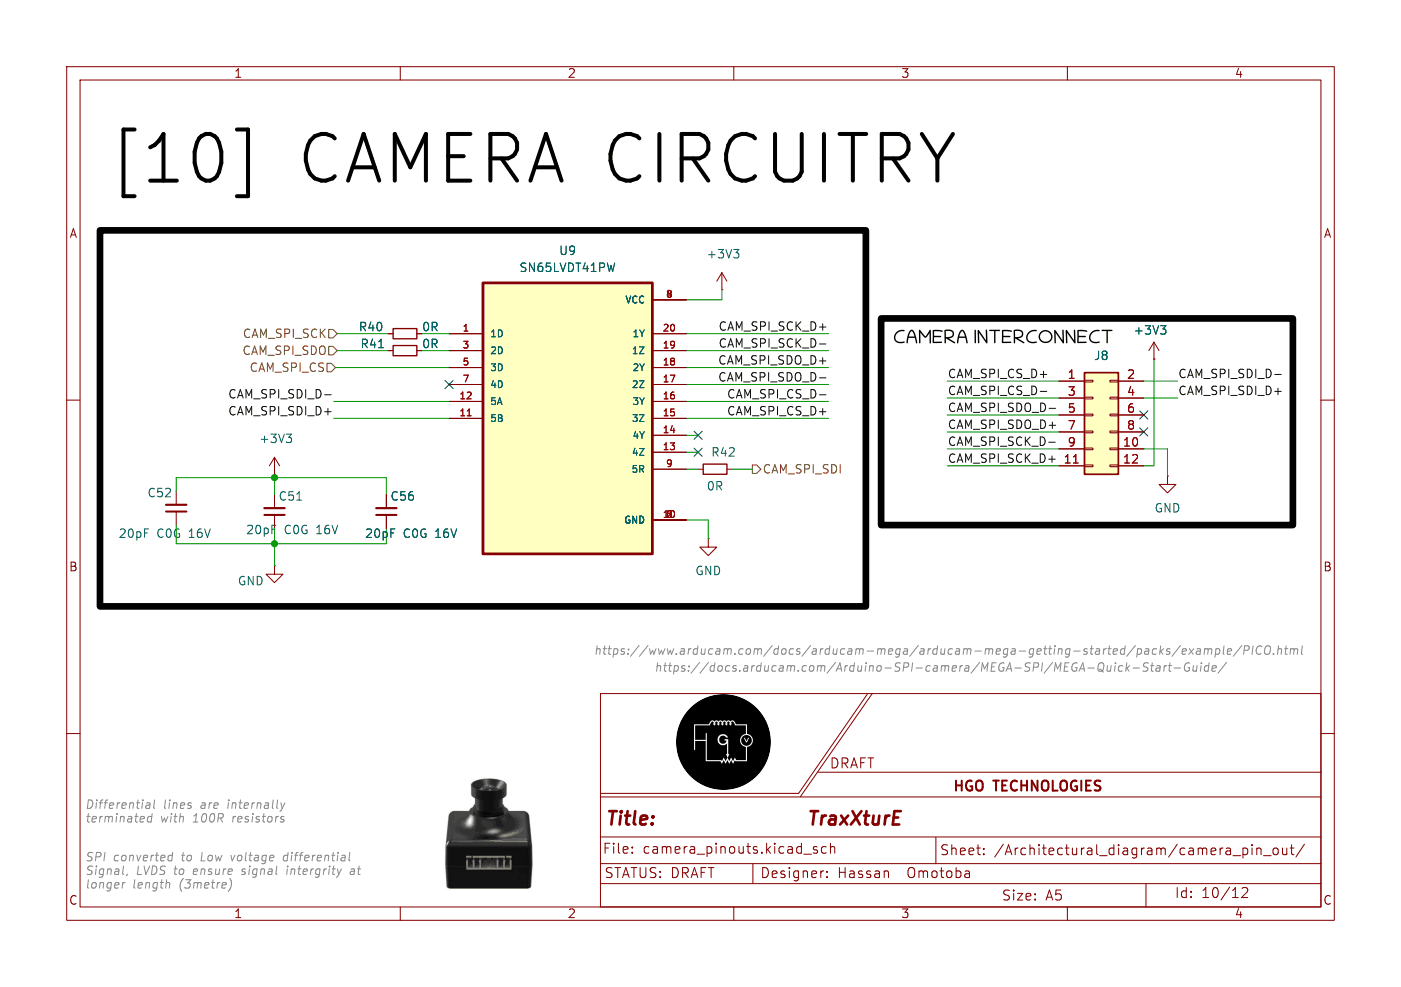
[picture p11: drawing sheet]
(kicad_sch
 (version 20231120)
 (generator "eeschema")
 (generator_version "8.0")
 (paper "A5")
 (title_block
  (title "              TraxXturE")
  (rev "0.0")
  (company "HGO TECHNOLOGIES")
  (comment 1 "1.0")
  (comment 2 "Hassan  Omotoba")
  (comment 3 "DRAFT"))
 (lib_symbols
  (symbol "Connector_Generic:Conn_02x06_Odd_Even"
   (pin_names
    (offset 1.016) hide) (exclude_from_sim no) (in_bom yes) (on_board yes)
   (property "Reference" "J" (at 1.27 7.62 0) (effects (font (size 1.27 1.27))))
   (property "Value" "Conn_02x06_Odd_Even" (at 1.27 -10.16 0) (effects (font (size 1.27 1.27))))
   (property "Footprint" "" (at 0 0 0) (effects (font (size 1.27 1.27)) (hide yes)))
   (property "Datasheet" "~" (at 0 0 0) (effects (font (size 1.27 1.27)) (hide yes)))
   (property "Description" "Generic connector, double row, 02x06, odd/even pin numbering scheme (row 1 odd numbers, row 2 even numbers), script generated (kicad-library-utils/schlib/autogen/connector/)" (at 0 0 0) (effects (font (size 1.27 1.27)) (hide yes)))
   (symbol "Conn_02x06_Odd_Even_1_1"
    (rectangle (start -1.27 -7.493) (end 0 -7.747) (stroke (width 0.1524) (type default)) (fill (type none)))
    (rectangle (start -1.27 -4.953) (end 0 -5.207) (stroke (width 0.1524) (type default)) (fill (type none)))
    (rectangle (start -1.27 -2.413) (end 0 -2.667) (stroke (width 0.1524) (type default)) (fill (type none)))
    (rectangle (start -1.27 0.127) (end 0 -0.127) (stroke (width 0.1524) (type default)) (fill (type none)))
    (rectangle (start -1.27 2.667) (end 0 2.413) (stroke (width 0.1524) (type default)) (fill (type none)))
    (rectangle (start -1.27 5.207) (end 0 4.953) (stroke (width 0.1524) (type default)) (fill (type none)))
    (rectangle (start -1.27 6.35) (end 3.81 -8.89) (stroke (width 0.254) (type default)) (fill (type background)))
    (rectangle (start 3.81 -7.493) (end 2.54 -7.747) (stroke (width 0.1524) (type default)) (fill (type none)))
    (rectangle (start 3.81 -4.953) (end 2.54 -5.207) (stroke (width 0.1524) (type default)) (fill (type none)))
    (rectangle (start 3.81 -2.413) (end 2.54 -2.667) (stroke (width 0.1524) (type default)) (fill (type none)))
    (rectangle (start 3.81 0.127) (end 2.54 -0.127) (stroke (width 0.1524) (type default)) (fill (type none)))
    (rectangle (start 3.81 2.667) (end 2.54 2.413) (stroke (width 0.1524) (type default)) (fill (type none)))
    (rectangle (start 3.81 5.207) (end 2.54 4.953) (stroke (width 0.1524) (type default)) (fill (type none)))
    (pin passive line (at -5.08 5.08 0) (length 3.81) (name "Pin_1" (effects (font (size 1.27 1.27)))) (number "1" (effects (font (size 1.27 1.27)))))
    (pin passive line (at 7.62 -5.08 180) (length 3.81) (name "Pin_10" (effects (font (size 1.27 1.27)))) (number "10" (effects (font (size 1.27 1.27)))))
    (pin passive line (at -5.08 -7.62 0) (length 3.81) (name "Pin_11" (effects (font (size 1.27 1.27)))) (number "11" (effects (font (size 1.27 1.27)))))
    (pin passive line (at 7.62 -7.62 180) (length 3.81) (name "Pin_12" (effects (font (size 1.27 1.27)))) (number "12" (effects (font (size 1.27 1.27)))))
    (pin passive line (at 7.62 5.08 180) (length 3.81) (name "Pin_2" (effects (font (size 1.27 1.27)))) (number "2" (effects (font (size 1.27 1.27)))))
    (pin passive line (at -5.08 2.54 0) (length 3.81) (name "Pin_3" (effects (font (size 1.27 1.27)))) (number "3" (effects (font (size 1.27 1.27)))))
    (pin passive line (at 7.62 2.54 180) (length 3.81) (name "Pin_4" (effects (font (size 1.27 1.27)))) (number "4" (effects (font (size 1.27 1.27)))))
    (pin passive line (at -5.08 0 0) (length 3.81) (name "Pin_5" (effects (font (size 1.27 1.27)))) (number "5" (effects (font (size 1.27 1.27)))))
    (pin passive line (at 7.62 0 180) (length 3.81) (name "Pin_6" (effects (font (size 1.27 1.27)))) (number "6" (effects (font (size 1.27 1.27)))))
    (pin passive line (at -5.08 -2.54 0) (length 3.81) (name "Pin_7" (effects (font (size 1.27 1.27)))) (number "7" (effects (font (size 1.27 1.27)))))
    (pin passive line (at 7.62 -2.54 180) (length 3.81) (name "Pin_8" (effects (font (size 1.27 1.27)))) (number "8" (effects (font (size 1.27 1.27)))))
    (pin passive line (at -5.08 -5.08 0) (length 3.81) (name "Pin_9" (effects (font (size 1.27 1.27)))) (number "9" (effects (font (size 1.27 1.27)))))))
  (symbol "Device:C_Small"
   (pin_numbers hide)
   (pin_names
    (offset 0.254) hide) (exclude_from_sim no) (in_bom yes) (on_board yes)
   (property "Reference" "C" (at 0.254 1.778 0) (effects (font (size 1.27 1.27)) (justify left)))
   (property "Value" "C_Small" (at 0.254 -2.032 0) (effects (font (size 1.27 1.27)) (justify left)))
   (property "Footprint" "" (at 0 0 0) (effects (font (size 1.27 1.27)) (hide yes)))
   (property "Datasheet" "~" (at 0 0 0) (effects (font (size 1.27 1.27)) (hide yes)))
   (property "Description" "Unpolarized capacitor, small symbol" (at 0 0 0) (effects (font (size 1.27 1.27)) (hide yes)))
   (symbol "C_Small_0_1"
    (polyline (pts (xy -1.524 -0.508) (xy 1.524 -0.508)) (stroke (width 0.3302) (type default)) (fill (type none)))
    (polyline (pts (xy -1.524 0.508) (xy 1.524 0.508)) (stroke (width 0.3048) (type default)) (fill (type none))))
   (symbol "C_Small_1_1"
    (pin passive line (at 0 2.54 270) (length 2.032) (name "~" (effects (font (size 1.27 1.27)))) (number "1" (effects (font (size 1.27 1.27)))))
    (pin passive line (at 0 -2.54 90) (length 2.032) (name "~" (effects (font (size 1.27 1.27)))) (number "2" (effects (font (size 1.27 1.27)))))))
  (symbol "Device:R_Small"
   (pin_numbers hide)
   (pin_names
    (offset 0.254) hide) (exclude_from_sim no) (in_bom yes) (on_board yes)
   (property "Reference" "R" (at 0.762 0.508 0) (effects (font (size 1.27 1.27)) (justify left)))
   (property "Value" "R_Small" (at 0.762 -1.016 0) (effects (font (size 1.27 1.27)) (justify left)))
   (property "Footprint" "" (at 0 0 0) (effects (font (size 1.27 1.27)) (hide yes)))
   (property "Datasheet" "~" (at 0 0 0) (effects (font (size 1.27 1.27)) (hide yes)))
   (property "Description" "Resistor, small symbol" (at 0 0 0) (effects (font (size 1.27 1.27)) (hide yes)))
   (symbol "R_Small_0_1"
    (rectangle (start -0.762 1.778) (end 0.762 -1.778) (stroke (width 0.2032) (type default)) (fill (type none))))
   (symbol "R_Small_1_1"
    (pin passive line (at 0 2.54 270) (length 0.762) (name "~" (effects (font (size 1.27 1.27)))) (number "1" (effects (font (size 1.27 1.27)))))
    (pin passive line (at 0 -2.54 90) (length 0.762) (name "~" (effects (font (size 1.27 1.27)))) (number "2" (effects (font (size 1.27 1.27)))))))
  (symbol "SN65LVDT41PW:SN65LVDT41PW"
   (pin_names
    (offset 1.016)) (exclude_from_sim no) (in_bom yes) (on_board yes)
   (property "Reference" "U" (at -12.7 21.32 0) (effects (font (size 1.27 1.27)) (justify left bottom)))
   (property "Value" "SN65LVDT41PW" (at -12.7 -24.32 0) (effects (font (size 1.27 1.27)) (justify left bottom)))
   (property "Footprint" "SN65LVDT41PW:SOP65P640X120-20N" (at 0 0 0) (effects (font (size 1.27 1.27)) (justify bottom) (hide yes)))
   (property "Datasheet" "" (at 0 0 0) (effects (font (size 1.27 1.27)) (hide yes)))
   (property "Description" "" (at 0 0 0) (effects (font (size 1.27 1.27)) (hide yes)))
   (property "MF" "Texas Instruments" (at 0 0 0) (effects (font (size 1.27 1.27)) (justify bottom) (hide yes)))
   (property "Description_1" "\n                        \n                            Multi-channel transceivers for SPI over LVDS\n                        \n" (at 0 0 0) (effects (font (size 1.27 1.27)) (justify bottom) (hide yes)))
   (property "Package" "TSSOP-20 Texas Instruments" (at 0 0 0) (effects (font (size 1.27 1.27)) (justify bottom) (hide yes)))
   (property "Price" "None" (at 0 0 0) (effects (font (size 1.27 1.27)) (justify bottom) (hide yes)))
   (property "SnapEDA_Link" "https://www.snapeda.com/parts/SN65LVDT41PW/Texas+Instruments/view-part/?ref=snap" (at 0 0 0) (effects (font (size 1.27 1.27)) (justify bottom) (hide yes)))
   (property "MP" "SN65LVDT41PW" (at 0 0 0) (effects (font (size 1.27 1.27)) (justify bottom) (hide yes)))
   (property "Availability" "In Stock" (at 0 0 0) (effects (font (size 1.27 1.27)) (justify bottom) (hide yes)))
   (property "Check_prices" "https://www.snapeda.com/parts/SN65LVDT41PW/Texas+Instruments/view-part/?ref=eda" (at 0 0 0) (effects (font (size 1.27 1.27)) (justify bottom) (hide yes)))
   (symbol "SN65LVDT41PW_0_0"
    (rectangle (start -12.7 -20.32) (end 12.7 20.32) (stroke (width 0.41) (type default)) (fill (type background)))
    (pin input line (at -17.78 12.7 0) (length 5.08) (name "1D" (effects (font (size 1.016 1.016)))) (number "1" (effects (font (size 1.016 1.016)))))
    (pin power_in line (at 17.78 -15.24 180) (length 5.08) (name "GND" (effects (font (size 1.016 1.016)))) (number "10" (effects (font (size 1.016 1.016)))))
    (pin input line (at -17.78 0 0) (length 5.08) (name "5B" (effects (font (size 1.016 1.016)))) (number "11" (effects (font (size 1.016 1.016)))))
    (pin input line (at -17.78 2.54 0) (length 5.08) (name "5A" (effects (font (size 1.016 1.016)))) (number "12" (effects (font (size 1.016 1.016)))))
    (pin output line (at 17.78 -5.08 180) (length 5.08) (name "4Z" (effects (font (size 1.016 1.016)))) (number "13" (effects (font (size 1.016 1.016)))))
    (pin output line (at 17.78 -2.54 180) (length 5.08) (name "4Y" (effects (font (size 1.016 1.016)))) (number "14" (effects (font (size 1.016 1.016)))))
    (pin output line (at 17.78 0 180) (length 5.08) (name "3Z" (effects (font (size 1.016 1.016)))) (number "15" (effects (font (size 1.016 1.016)))))
    (pin output line (at 17.78 2.54 180) (length 5.08) (name "3Y" (effects (font (size 1.016 1.016)))) (number "16" (effects (font (size 1.016 1.016)))))
    (pin output line (at 17.78 5.08 180) (length 5.08) (name "2Z" (effects (font (size 1.016 1.016)))) (number "17" (effects (font (size 1.016 1.016)))))
    (pin output line (at 17.78 7.62 180) (length 5.08) (name "2Y" (effects (font (size 1.016 1.016)))) (number "18" (effects (font (size 1.016 1.016)))))
    (pin output line (at 17.78 10.16 180) (length 5.08) (name "1Z" (effects (font (size 1.016 1.016)))) (number "19" (effects (font (size 1.016 1.016)))))
    (pin power_in line (at 17.78 -15.24 180) (length 5.08) (name "GND" (effects (font (size 1.016 1.016)))) (number "2" (effects (font (size 1.016 1.016)))))
    (pin output line (at 17.78 12.7 180) (length 5.08) (name "1Y" (effects (font (size 1.016 1.016)))) (number "20" (effects (font (size 1.016 1.016)))))
    (pin input line (at -17.78 10.16 0) (length 5.08) (name "2D" (effects (font (size 1.016 1.016)))) (number "3" (effects (font (size 1.016 1.016)))))
    (pin power_in line (at 17.78 17.78 180) (length 5.08) (name "VCC" (effects (font (size 1.016 1.016)))) (number "4" (effects (font (size 1.016 1.016)))))
    (pin input line (at -17.78 7.62 0) (length 5.08) (name "3D" (effects (font (size 1.016 1.016)))) (number "5" (effects (font (size 1.016 1.016)))))
    (pin power_in line (at 17.78 -15.24 180) (length 5.08) (name "GND" (effects (font (size 1.016 1.016)))) (number "6" (effects (font (size 1.016 1.016)))))
    (pin input line (at -17.78 5.08 0) (length 5.08) (name "4D" (effects (font (size 1.016 1.016)))) (number "7" (effects (font (size 1.016 1.016)))))
    (pin power_in line (at 17.78 17.78 180) (length 5.08) (name "VCC" (effects (font (size 1.016 1.016)))) (number "8" (effects (font (size 1.016 1.016)))))
    (pin output line (at 17.78 -7.62 180) (length 5.08) (name "5R" (effects (font (size 1.016 1.016)))) (number "9" (effects (font (size 1.016 1.016)))))))
  (symbol "power:GND"
   (power)
   (pin_numbers hide)
   (pin_names
    (offset 0) hide) (exclude_from_sim no) (in_bom yes) (on_board yes)
   (property "Reference" "#PWR" (at 0 -6.35 0) (effects (font (size 1.27 1.27)) (hide yes)))
   (property "Value" "GND" (at 0 -3.81 0) (effects (font (size 1.27 1.27))))
   (property "Footprint" "" (at 0 0 0) (effects (font (size 1.27 1.27)) (hide yes)))
   (property "Datasheet" "" (at 0 0 0) (effects (font (size 1.27 1.27)) (hide yes)))
   (property "Description" "Power symbol creates a global label with name \"GND\" , ground" (at 0 0 0) (effects (font (size 1.27 1.27)) (hide yes)))
   (symbol "GND_0_1"
    (polyline (pts (xy 0 0) (xy 0 -1.27) (xy 1.27 -1.27) (xy 0 -2.54) (xy -1.27 -1.27) (xy 0 -1.27)) (stroke (width 0) (type default)) (fill (type none))))
   (symbol "GND_1_1"
    (pin power_in line (at 0 0 270) (length 0) (name "~" (effects (font (size 1.27 1.27)))) (number "1" (effects (font (size 1.27 1.27)))))))
  (symbol "power:VCC"
   (power)
   (pin_numbers hide)
   (pin_names
    (offset 0) hide) (exclude_from_sim no) (in_bom yes) (on_board yes)
   (property "Reference" "#PWR" (at 0 -3.81 0) (effects (font (size 1.27 1.27)) (hide yes)))
   (property "Value" "VCC" (at 0 3.556 0) (effects (font (size 1.27 1.27))))
   (property "Footprint" "" (at 0 0 0) (effects (font (size 1.27 1.27)) (hide yes)))
   (property "Datasheet" "" (at 0 0 0) (effects (font (size 1.27 1.27)) (hide yes)))
   (property "Description" "Power symbol creates a global label with name \"VCC\"" (at 0 0 0) (effects (font (size 1.27 1.27)) (hide yes)))
   (symbol "VCC_0_1"
    (polyline (pts (xy -0.762 1.27) (xy 0 2.54)) (stroke (width 0) (type default)) (fill (type none)))
    (polyline (pts (xy 0 0) (xy 0 2.54)) (stroke (width 0) (type default)) (fill (type none)))
    (polyline (pts (xy 0 2.54) (xy 0.762 1.27)) (stroke (width 0) (type default)) (fill (type none))))
   (symbol "VCC_1_1"
    (pin power_in line (at 0 0 90) (length 0) (name "~" (effects (font (size 1.27 1.27)))) (number "1" (effects (font (size 1.27 1.27))))))))
 (junction
  (at 41.148 71.628)
  (diameter 0)
  (color 0 0 0 0))
 (junction
  (at 41.148 81.534)
  (diameter 0)
  (color 0 0 0 0))
 (no_connect
  (at 171.45 62.23))
 (no_connect
  (at 104.648 67.818))
 (no_connect
  (at 67.31 57.658))
 (no_connect
  (at 171.45 64.77))
 (no_connect
  (at 104.648 65.278))
 (wire
  (pts (xy 171.45 59.69) (xy 176.53 59.69))
  (stroke (width 0) (type default)))
 (wire
  (pts (xy 102.87 62.738) (xy 124.206 62.738))
  (stroke (width 0) (type default)))
 (wire
  (pts (xy 104.648 67.818) (xy 102.87 67.818))
  (stroke (width 0) (type default)))
 (wire
  (pts (xy 108.204 44.958) (xy 108.204 43.434))
  (stroke (width 0) (type default)))
 (wire
  (pts (xy 171.45 57.15) (xy 176.53 57.15))
  (stroke (width 0) (type default)))
 (wire
  (pts (xy 41.148 71.628) (xy 57.912 71.628))
  (stroke (width 0) (type default)))
 (wire
  (pts (xy 41.148 74.168) (xy 41.148 71.628))
  (stroke (width 0) (type default)))
 (wire
  (pts (xy 102.87 77.978) (xy 106.172 77.978))
  (stroke (width 0) (type default)))
 (wire
  (pts (xy 50.038 60.198) (xy 67.31 60.198))
  (stroke (width 0) (type default)))
 (wire
  (pts (xy 63.246 50.038) (xy 67.31 50.038))
  (stroke (width 0) (type default)))
 (wire
  (pts (xy 41.148 71.12) (xy 41.148 71.628))
  (stroke (width 0) (type default)))
 (wire
  (pts (xy 102.87 55.118) (xy 124.206 55.118))
  (stroke (width 0) (type default)))
 (wire
  (pts (xy 50.292 55.118) (xy 67.31 55.118))
  (stroke (width 0) (type default)))
 (wire
  (pts (xy 112.776 70.358) (xy 109.728 70.358))
  (stroke (width 0) (type default)))
 (wire
  (pts (xy 41.148 71.628) (xy 26.416 71.628))
  (stroke (width 0) (type default)))
 (wire
  (pts (xy 50.546 50.038) (xy 58.166 50.038))
  (stroke (width 0) (type default)))
 (wire
  (pts (xy 106.172 80.772) (xy 106.172 77.978))
  (stroke (width 0) (type default)))
 (wire
  (pts (xy 50.546 52.578) (xy 58.166 52.578))
  (stroke (width 0) (type default)))
 (wire
  (pts (xy 172.974 53.848) (xy 172.974 69.85))
  (stroke (width 0) (type default)))
 (wire
  (pts (xy 141.986 69.85) (xy 158.75 69.85))
  (stroke (width 0) (type default)))
 (wire
  (pts (xy 26.416 71.628) (xy 26.416 73.66))
  (stroke (width 0) (type default)))
 (wire
  (pts (xy 57.912 74.168) (xy 57.912 71.628))
  (stroke (width 0) (type default)))
 (wire
  (pts (xy 102.87 44.958) (xy 108.204 44.958))
  (stroke (width 0) (type default)))
 (wire
  (pts (xy 50.038 62.738) (xy 67.31 62.738))
  (stroke (width 0) (type default)))
 (wire
  (pts (xy 41.148 84.836) (xy 41.148 81.534))
  (stroke (width 0) (type default)))
 (wire
  (pts (xy 141.986 67.31) (xy 158.75 67.31))
  (stroke (width 0) (type default)))
 (wire
  (pts (xy 102.87 52.578) (xy 124.206 52.578))
  (stroke (width 0) (type default)))
 (wire
  (pts (xy 26.416 81.534) (xy 26.416 78.74))
  (stroke (width 0) (type default)))
 (wire
  (pts (xy 141.986 64.77) (xy 158.75 64.77))
  (stroke (width 0) (type default)))
 (wire
  (pts (xy 102.87 50.038) (xy 124.206 50.038))
  (stroke (width 0) (type default)))
 (wire
  (pts (xy 41.148 81.534) (xy 57.912 81.534))
  (stroke (width 0) (type default)))
 (wire
  (pts (xy 171.45 67.31) (xy 175.006 67.31))
  (stroke (width 0) (type default)))
 (wire
  (pts (xy 104.648 70.358) (xy 102.87 70.358))
  (stroke (width 0) (type default)))
 (wire
  (pts (xy 63.246 52.578) (xy 67.31 52.578))
  (stroke (width 0) (type default)))
 (wire
  (pts (xy 175.006 67.31) (xy 175.006 71.374))
  (stroke (width 0) (type default)))
 (wire
  (pts (xy 41.148 81.534) (xy 26.416 81.534))
  (stroke (width 0) (type default)))
 (wire
  (pts (xy 104.648 65.278) (xy 102.87 65.278))
  (stroke (width 0) (type default)))
 (wire
  (pts (xy 141.986 57.15) (xy 158.75 57.15))
  (stroke (width 0) (type default)))
 (wire
  (pts (xy 141.986 59.69) (xy 158.75 59.69))
  (stroke (width 0) (type default)))
 (wire
  (pts (xy 141.986 62.23) (xy 158.75 62.23))
  (stroke (width 0) (type default)))
 (wire
  (pts (xy 102.87 57.658) (xy 124.206 57.658))
  (stroke (width 0) (type default)))
 (wire
  (pts (xy 41.148 79.248) (xy 41.148 81.534))
  (stroke (width 0) (type default)))
 (wire
  (pts (xy 172.974 69.85) (xy 171.45 69.85))
  (stroke (width 0) (type default)))
 (wire
  (pts (xy 102.87 60.198) (xy 124.206 60.198))
  (stroke (width 0) (type default)))
 (wire
  (pts (xy 57.912 79.248) (xy 57.912 81.534))
  (stroke (width 0) (type default)))
 (rectangle
  (start 132.08 47.752)
  (end 193.802 78.74)
  (stroke (width 1) (type default) (color 0 0 0 1))
  (fill (type none)))
 (rectangle
  (start 14.986 34.544)
  (end 129.794 90.932)
  (stroke (width 1) (type default) (color 0 0 0 1))
  (fill (type none)))
 (image
  (at 73.914 125.73)
  (scale 0.525238)
  (data))
 (image
  (at 108.458 111.252)
  (scale 0.171684)
  (data))
 (text "https://www.arducam.com/docs/arducam-mega/arducam-mega-getting-started/packs/example/PICO.html"
  (exclude_from_sim no)
  (at 142.24 97.79 0)
  (effects (font (size 1.27 1.27)
    (italic yes) (color 138 138 138 1))))
 (text "Add the simulation for capacitor\nimpedande characteristics graph"
  (exclude_from_sim no)
  (at 44.45 87.63 0)
  (effects (font (size 1.27 1.27)
    (italic yes) (color 138 138 138 1)) (justify left)))
 (text "Differential lines are internally \nterminated with 100R resistors"
  (exclude_from_sim no)
  (at 12.7 121.92 0)
  (effects (font (size 1.27 1.27)
    (italic yes) (color 138 138 138 1)) (justify left)))
 (text "SPI converted to Low voltage differential\nSignal, LVDS to ensure signal intergrity at \nlonger length (3metre)"
  (exclude_from_sim no)
  (at 12.7 130.81 0)
  (effects (font (size 1.27 1.27)
    (italic yes) (color 138 138 138 1)) (justify left)))
 (text "https://docs.arducam.com/Arduino-SPI-camera/MEGA-SPI/MEGA-Quick-Start-Guide/"
  (exclude_from_sim no)
  (at 140.97 100.33 0)
  (effects (font (size 1.27 1.27)
    (italic yes) (color 138 138 138 1))))
 (text "CAMERA INTERCONNECT"
  (exclude_from_sim no)
  (at 150.368 51.308 0)
  (effects (font
    (face "Chilanka") (size 2 2) (thickness 0.6)
    (bold yes) (color 0 0 0 1))))
 (text "[10] CAMERA CIRCUITRY"
  (exclude_from_sim no)
  (at 80.01 24.13 0)
  (effects (font
    (face "KiCad Font") (size 7 7) (thickness 0.6)
    (bold yes) (color 0 0 0 1))))
 (label "CAM_SPI_CS_D-"
  (at 141.986 59.69 0)
  (effects (font (size 1.27 1.27)) (justify left bottom)))
 (label "CAM_SPI_SCK_D+"
  (at 124.206 50.038 180)
  (effects (font (size 1.27 1.27)) (justify right bottom)))
 (label "CAM_SPI_SCK_D-"
  (at 141.986 67.31 0)
  (effects (font (size 1.27 1.27)) (justify left bottom)))
 (label "CAM_SPI_CS_D-"
  (at 124.206 60.198 180)
  (effects (font (size 1.27 1.27)) (justify right bottom)))
 (label "CAM_SPI_CS_D+"
  (at 141.986 57.15 0)
  (effects (font (size 1.27 1.27)) (justify left bottom)))
 (label "CAM_SPI_SDI_D+"
  (at 176.53 59.69 0)
  (effects (font (size 1.27 1.27)) (justify left bottom)))
 (label "CAM_SPI_SDI_D+"
  (at 50.038 62.738 180)
  (effects (font (size 1.27 1.27)) (justify right bottom)))
 (label "CAM_SPI_SDI_D-"
  (at 176.53 57.15 0)
  (effects (font (size 1.27 1.27)) (justify left bottom)))
 (label "CAM_SPI_SDO_D-"
  (at 141.986 62.23 0)
  (effects (font (size 1.27 1.27)) (justify left bottom)))
 (label "CAM_SPI_CS_D+"
  (at 124.206 62.738 180)
  (effects (font (size 1.27 1.27)) (justify right bottom)))
 (label "CAM_SPI_SDO_D+"
  (at 124.206 55.118 180)
  (effects (font (size 1.27 1.27)) (justify right bottom)))
 (label "CAM_SPI_SDO_D+"
  (at 141.986 64.77 0)
  (effects (font (size 1.27 1.27)) (justify left bottom)))
 (label "CAM_SPI_SDI_D-"
  (at 50.038 60.198 180)
  (effects (font (size 1.27 1.27)) (justify right bottom)))
 (label "CAM_SPI_SCK_D-"
  (at 124.206 52.578 180)
  (effects (font (size 1.27 1.27)) (justify right bottom)))
 (label "CAM_SPI_SCK_D+"
  (at 141.986 69.85 0)
  (effects (font (size 1.27 1.27)) (justify left bottom)))
 (label "CAM_SPI_SDO_D-"
  (at 124.206 57.658 180)
  (effects (font (size 1.27 1.27)) (justify right bottom)))
 (hierarchical_label "CAM_SPI_SDI"
  (shape output)
  (at 112.776 70.358 0)
  (effects (font (size 1.27 1.27)) (justify left)))
 (hierarchical_label "CAM_SPI_SDO"
  (shape input)
  (at 50.546 52.578 180)
  (effects (font (size 1.27 1.27)) (justify right)))
 (hierarchical_label "CAM_SPI_CS"
  (shape input)
  (at 50.292 55.118 180)
  (effects (font (size 1.27 1.27)) (justify right)))
 (hierarchical_label "CAM_SPI_SCK"
  (shape input)
  (at 50.546 50.038 180)
  (effects (font (size 1.27 1.27)) (justify right)))
 (symbol
  (lib_id "power:VCC")
  (at 172.974 53.848 0)
  (mirror y)
  (unit 1)
  (exclude_from_sim no)
  (in_bom yes)
  (on_board yes)
  (dnp no)
  (property "Reference" "#PWR047" (at 172.974 57.658 0) (effects (font (size 1.27 1.27)) (hide yes)))
  (property "Value" "+3V3" (at 172.466 49.53 0) (effects (font (size 1.27 1.27))))
  (property "Footprint" "" (at 172.974 53.848 0) (effects (font (size 1.27 1.27)) (hide yes)))
  (property "Datasheet" "" (at 172.974 53.848 0) (effects (font (size 1.27 1.27)) (hide yes)))
  (property "Description" "Power symbol creates a global label with name \"VCC\"" (at 172.974 53.848 0) (effects (font (size 1.27 1.27)) (hide yes)))
  (pin "1"))
 (symbol
  (lib_id "Device:R_Small")
  (at 60.706 52.578 270)
  (unit 1)
  (exclude_from_sim no)
  (in_bom yes)
  (on_board yes)
  (dnp no)
  (property "Reference" "R41" (at 55.88 51.562 90) (effects (font (size 1.27 1.27))))
  (property "Value" "0R" (at 64.516 51.562 90) (effects (font (size 1.27 1.27))))
  (property "Footprint" "Resistor_SMD:R_0402_1005Metric" (at 60.706 52.578 0) (effects (font (size 1.27 1.27)) (hide yes)))
  (property "Datasheet" "~" (at 60.706 52.578 0) (effects (font (size 1.27 1.27)) (hide yes)))
  (property "Description" "Resistor, small symbol" (at 60.706 52.578 0) (effects (font (size 1.27 1.27)) (hide yes)))
  (pin "1")
  (pin "2"))
 (symbol
  (lib_id "SN65LVDT41PW:SN65LVDT41PW")
  (at 85.09 62.738 0)
  (unit 1)
  (exclude_from_sim no)
  (in_bom yes)
  (on_board yes)
  (dnp no)
  (fields_autoplaced yes)
  (property "Reference" "U9" (at 85.09 37.592 0) (effects (font (size 1.27 1.27))))
  (property "Value" "SN65LVDT41PW" (at 85.09 40.132 0) (effects (font (size 1.27 1.27))))
  (property "Footprint" "SN65LVDT41PW:SOP65P640X120-20N" (at 85.09 62.738 0) (effects (font (size 1.27 1.27)) (justify bottom) (hide yes)))
  (property "Datasheet" "" (at 85.09 62.738 0) (effects (font (size 1.27 1.27)) (hide yes)))
  (property "Description" "" (at 85.09 62.738 0) (effects (font (size 1.27 1.27)) (hide yes)))
  (property "MF" "Texas Instruments" (at 85.09 62.738 0) (effects (font (size 1.27 1.27)) (justify bottom) (hide yes)))
  (property "Description_1" "\n                        \n                            Multi-channel transceivers for SPI over LVDS\n                        \n" (at 85.09 62.738 0) (effects (font (size 1.27 1.27)) (justify bottom) (hide yes)))
  (property "Package" "TSSOP-20 Texas Instruments" (at 85.09 62.738 0) (effects (font (size 1.27 1.27)) (justify bottom) (hide yes)))
  (property "Price" "None" (at 85.09 62.738 0) (effects (font (size 1.27 1.27)) (justify bottom) (hide yes)))
  (property "SnapEDA_Link" "https://www.snapeda.com/parts/SN65LVDT41PW/Texas+Instruments/view-part/?ref=snap" (at 85.09 62.738 0) (effects (font (size 1.27 1.27)) (justify bottom) (hide yes)))
  (property "MP" "SN65LVDT41PW" (at 85.09 62.738 0) (effects (font (size 1.27 1.27)) (justify bottom) (hide yes)))
  (property "Availability" "In Stock" (at 85.09 62.738 0) (effects (font (size 1.27 1.27)) (justify bottom) (hide yes)))
  (property "Check_prices" "https://www.snapeda.com/parts/SN65LVDT41PW/Texas+Instruments/view-part/?ref=eda" (at 85.09 62.738 0) (effects (font (size 1.27 1.27)) (justify bottom) (hide yes)))
  (pin "9")
  (pin "3")
  (pin "4")
  (pin "7")
  (pin "18")
  (pin "20")
  (pin "1")
  (pin "10")
  (pin "16")
  (pin "2")
  (pin "15")
  (pin "17")
  (pin "6")
  (pin "5")
  (pin "12")
  (pin "8")
  (pin "14")
  (pin "19")
  (pin "11")
  (pin "13"))
 (symbol
  (lib_id "Connector_Generic:Conn_02x06_Odd_Even")
  (at 163.83 62.23 0)
  (unit 1)
  (exclude_from_sim no)
  (in_bom yes)
  (on_board yes)
  (dnp no)
  (fields_autoplaced yes)
  (property "Reference" "J8" (at 165.1 53.34 0) (effects (font (size 1.27 1.27))))
  (property "Value" "Conn_02x06_Odd_Even" (at 165.1 53.848 0) (effects (font (size 1.27 1.27)) (hide yes)))
  (property "Footprint" "Connector_JST:JST_PHD_S12B-PHDSS_2x06_P2.00mm_Horizontal" (at 163.83 62.23 0) (effects (font (size 1.27 1.27)) (hide yes)))
  (property "Datasheet" "~" (at 163.83 62.23 0) (effects (font (size 1.27 1.27)) (hide yes)))
  (property "Description" "Generic connector, double row, 02x06, odd/even pin numbering scheme (row 1 odd numbers, row 2 even numbers), script generated (kicad-library-utils/schlib/autogen/connector/)" (at 163.83 62.23 0) (effects (font (size 1.27 1.27)) (hide yes)))
  (pin "8")
  (pin "5")
  (pin "2")
  (pin "1")
  (pin "10")
  (pin "3")
  (pin "7")
  (pin "12")
  (pin "11")
  (pin "9")
  (pin "6")
  (pin "4"))
 (symbol
  (lib_id "power:GND")
  (at 175.006 71.374 0)
  (unit 1)
  (exclude_from_sim no)
  (in_bom yes)
  (on_board yes)
  (dnp no)
  (fields_autoplaced yes)
  (property "Reference" "#PWR0108" (at 175.006 77.724 0) (effects (font (size 1.27 1.27)) (hide yes)))
  (property "Value" "GND" (at 175.006 76.2 0) (effects (font (size 1.27 1.27))))
  (property "Footprint" "" (at 175.006 71.374 0) (effects (font (size 1.27 1.27)) (hide yes)))
  (property "Datasheet" "" (at 175.006 71.374 0) (effects (font (size 1.27 1.27)) (hide yes)))
  (property "Description" "Power symbol creates a global label with name \"GND\" , ground" (at 175.006 71.374 0) (effects (font (size 1.27 1.27)) (hide yes)))
  (pin "1"))
 (symbol
  (lib_id "power:VCC")
  (at 41.148 71.12 0)
  (mirror y)
  (unit 1)
  (exclude_from_sim no)
  (in_bom yes)
  (on_board yes)
  (dnp no)
  (property "Reference" "#PWR0116" (at 41.148 74.93 0) (effects (font (size 1.27 1.27)) (hide yes)))
  (property "Value" "+3V3" (at 41.402 65.786 0) (effects (font (size 1.27 1.27))))
  (property "Footprint" "" (at 41.148 71.12 0) (effects (font (size 1.27 1.27)) (hide yes)))
  (property "Datasheet" "" (at 41.148 71.12 0) (effects (font (size 1.27 1.27)) (hide yes)))
  (property "Description" "Power symbol creates a global label with name \"VCC\"" (at 41.148 71.12 0) (effects (font (size 1.27 1.27)) (hide yes)))
  (pin "1"))
 (symbol
  (lib_id "power:GND")
  (at 106.172 80.772 0)
  (unit 1)
  (exclude_from_sim no)
  (in_bom yes)
  (on_board yes)
  (dnp no)
  (fields_autoplaced yes)
  (property "Reference" "#PWR018" (at 106.172 87.122 0) (effects (font (size 1.27 1.27)) (hide yes)))
  (property "Value" "GND" (at 106.172 85.598 0) (effects (font (size 1.27 1.27))))
  (property "Footprint" "" (at 106.172 80.772 0) (effects (font (size 1.27 1.27)) (hide yes)))
  (property "Datasheet" "" (at 106.172 80.772 0) (effects (font (size 1.27 1.27)) (hide yes)))
  (property "Description" "Power symbol creates a global label with name \"GND\" , ground" (at 106.172 80.772 0) (effects (font (size 1.27 1.27)) (hide yes)))
  (pin "1"))
 (symbol
  (lib_id "Device:C_Small")
  (at 41.148 76.708 180)
  (unit 1)
  (exclude_from_sim no)
  (in_bom yes)
  (on_board yes)
  (dnp no)
  (property "Reference" "C51" (at 41.656 74.422 0) (effects (font (size 1.27 1.27)) (justify right)))
  (property "Value" "20pF C0G 16V" (at 36.78 79.455 0) (effects (font (size 1.27 1.27)) (justify right)))
  (property "Footprint" "Capacitor_SMD:C_0402_1005Metric" (at 41.148 76.708 0) (effects (font (size 1.27 1.27)) (hide yes)))
  (property "Datasheet" "~" (at 41.148 76.708 0) (effects (font (size 1.27 1.27)) (hide yes)))
  (property "Description" "Unpolarized capacitor, small symbol" (at 41.148 76.708 0) (effects (font (size 1.27 1.27)) (hide yes)))
  (pin "2")
  (pin "1"))
 (symbol
  (lib_id "Device:C_Small")
  (at 26.416 76.2 0)
  (mirror x)
  (unit 1)
  (exclude_from_sim no)
  (in_bom yes)
  (on_board yes)
  (dnp no)
  (property "Reference" "C52" (at 25.908 73.914 0) (effects (font (size 1.27 1.27)) (justify right)))
  (property "Value" "20pF C0G 16V" (at 31.75 80.01 0) (effects (font (size 1.27 1.27)) (justify right)))
  (property "Footprint" "Capacitor_SMD:C_0402_1005Metric" (at 26.416 76.2 0) (effects (font (size 1.27 1.27)) (hide yes)))
  (property "Datasheet" "~" (at 26.416 76.2 0) (effects (font (size 1.27 1.27)) (hide yes)))
  (property "Description" "Unpolarized capacitor, small symbol" (at 26.416 76.2 0) (effects (font (size 1.27 1.27)) (hide yes)))
  (pin "2")
  (pin "1"))
 (symbol
  (lib_id "Device:C_Small")
  (at 57.912 76.708 180)
  (unit 1)
  (exclude_from_sim no)
  (in_bom yes)
  (on_board yes)
  (dnp no)
  (property "Reference" "C56" (at 58.42 74.422 0) (effects (font (size 1.27 1.27)) (justify right)))
  (property "Value" "20pF C0G 16V" (at 54.61 80.01 0) (effects (font (size 1.27 1.27)) (justify right)))
  (property "Footprint" "Capacitor_SMD:C_0402_1005Metric" (at 57.912 76.708 0) (effects (font (size 1.27 1.27)) (hide yes)))
  (property "Datasheet" "~" (at 57.912 76.708 0) (effects (font (size 1.27 1.27)) (hide yes)))
  (property "Description" "Unpolarized capacitor, small symbol" (at 57.912 76.708 0) (effects (font (size 1.27 1.27)) (hide yes)))
  (pin "2")
  (pin "1"))
 (symbol
  (lib_id "power:VCC")
  (at 108.204 43.434 0)
  (mirror y)
  (unit 1)
  (exclude_from_sim no)
  (in_bom yes)
  (on_board yes)
  (dnp no)
  (property "Reference" "#PWR017" (at 108.204 47.244 0) (effects (font (size 1.27 1.27)) (hide yes)))
  (property "Value" "+3V3" (at 108.458 38.1 0) (effects (font (size 1.27 1.27))))
  (property "Footprint" "" (at 108.204 43.434 0) (effects (font (size 1.27 1.27)) (hide yes)))
  (property "Datasheet" "" (at 108.204 43.434 0) (effects (font (size 1.27 1.27)) (hide yes)))
  (property "Description" "Power symbol creates a global label with name \"VCC\"" (at 108.204 43.434 0) (effects (font (size 1.27 1.27)) (hide yes)))
  (pin "1"))
 (symbol
  (lib_id "power:GND")
  (at 41.148 84.836 0)
  (unit 1)
  (exclude_from_sim no)
  (in_bom yes)
  (on_board yes)
  (dnp no)
  (property "Reference" "#PWR0117" (at 41.148 91.186 0) (effects (font (size 1.27 1.27)) (hide yes)))
  (property "Value" "GND" (at 37.592 87.122 0) (effects (font (size 1.27 1.27))))
  (property "Footprint" "" (at 41.148 84.836 0) (effects (font (size 1.27 1.27)) (hide yes)))
  (property "Datasheet" "" (at 41.148 84.836 0) (effects (font (size 1.27 1.27)) (hide yes)))
  (property "Description" "Power symbol creates a global label with name \"GND\" , ground" (at 41.148 84.836 0) (effects (font (size 1.27 1.27)) (hide yes)))
  (pin "1"))
 (symbol
  (lib_id "Device:R_Small")
  (at 107.188 70.358 90)
  (mirror x)
  (unit 1)
  (exclude_from_sim no)
  (in_bom yes)
  (on_board yes)
  (dnp no)
  (property "Reference" "R42" (at 108.458 67.818 90) (effects (font (size 1.27 1.27))))
  (property "Value" "0R" (at 107.188 72.898 90) (effects (font (size 1.27 1.27))))
  (property "Footprint" "Resistor_SMD:R_0402_1005Metric" (at 107.188 70.358 0) (effects (font (size 1.27 1.27)) (hide yes)))
  (property "Datasheet" "~" (at 107.188 70.358 0) (effects (font (size 1.27 1.27)) (hide yes)))
  (property "Description" "Resistor, small symbol" (at 107.188 70.358 0) (effects (font (size 1.27 1.27)) (hide yes)))
  (pin "1")
  (pin "2"))
 (symbol
  (lib_id "Device:R_Small")
  (at 60.706 50.038 270)
  (unit 1)
  (exclude_from_sim no)
  (in_bom yes)
  (on_board yes)
  (dnp no)
  (property "Reference" "R40" (at 55.626 49.022 90) (effects (font (size 1.27 1.27))))
  (property "Value" "0R" (at 64.516 49.022 90) (effects (font (size 1.27 1.27))))
  (property "Footprint" "Resistor_SMD:R_0402_1005Metric" (at 60.706 50.038 0) (effects (font (size 1.27 1.27)) (hide yes)))
  (property "Datasheet" "~" (at 60.706 50.038 0) (effects (font (size 1.27 1.27)) (hide yes)))
  (property "Description" "Resistor, small symbol" (at 60.706 50.038 0) (effects (font (size 1.27 1.27)) (hide yes)))
  (pin "1")
  (pin "2")))
